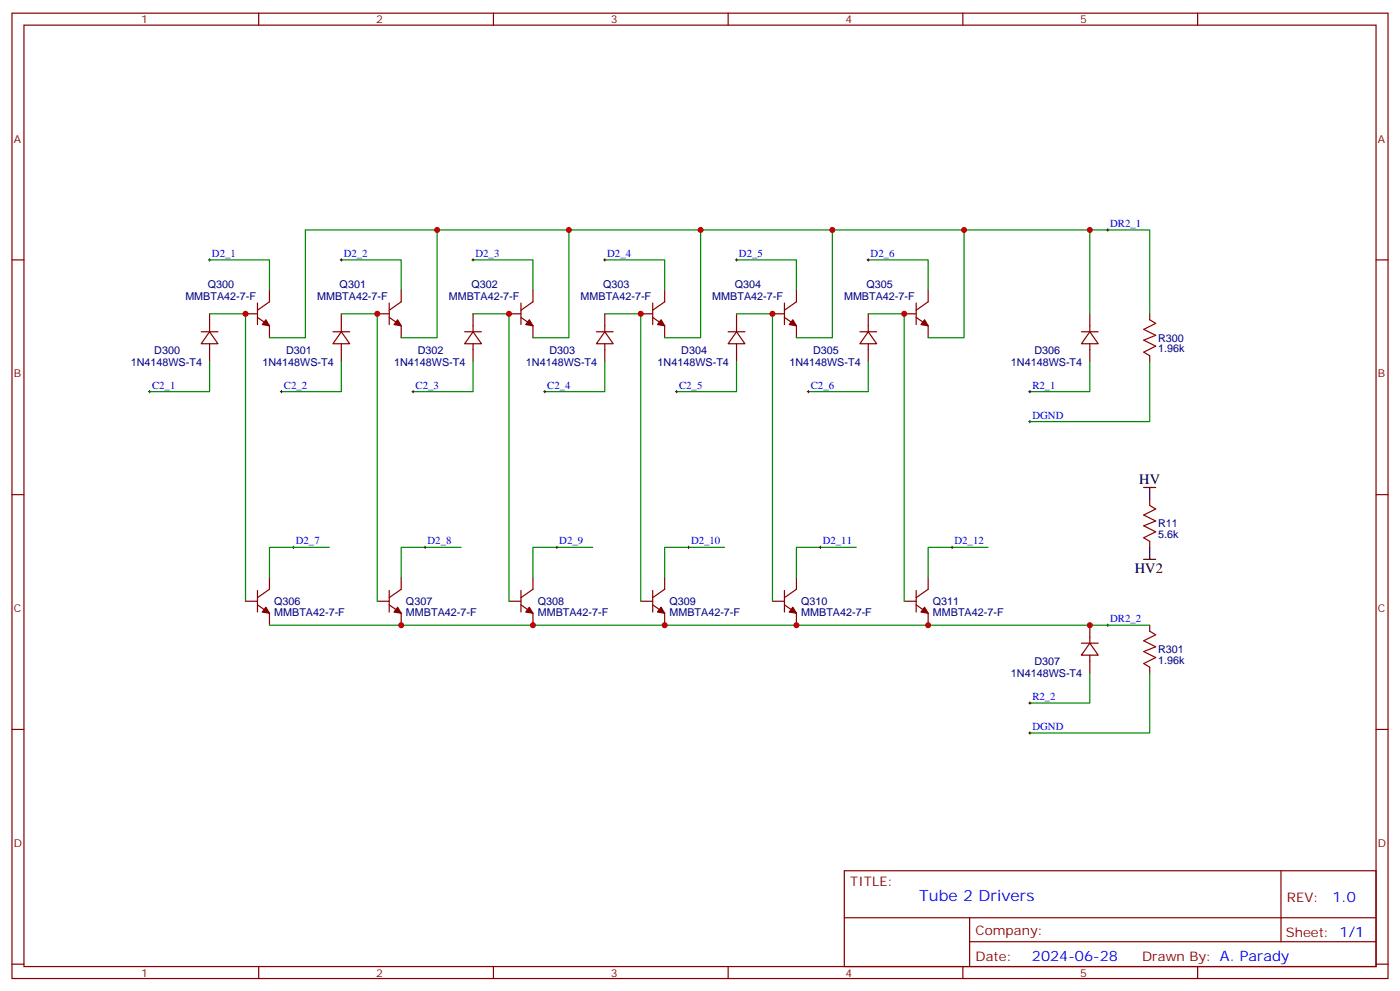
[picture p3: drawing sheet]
<svg xmlns="http://www.w3.org/2000/svg" width="412mm" height="292mm" viewBox="0 0 412 292" stroke-linecap="round" stroke-linejoin="round" font-family="sans-serif">
<g fill="none" stroke="#870000" stroke-width=".35">
<path d="M3.5 3.9h405.4v284.3h-405.4zM7.1 7.4h398.2v277.3h-398.2zM76.2 3.9v3.5M145.3 3.9v3.5M214.5 3.9v3.5M283.6 3.9v3.5M352.8 3.9v3.5M3.5 76.6h3.6M405.3 76.6h3.6M59.3 97.7h4.9M61.7 97.7l2.5 3.5h-4.9zM61.7 92.4v5.3"/>
<path d="M72.3 92.4h3.5M75.8 93.5l3.6 2.5v3.5M75.8 89.3v6.3M79.4 85.4v3.5l-3.6 2.5M98.1 97.7h4.9M100.5 97.7l2.5 3.5h-4.9zM100.5 92.4v5.3M111.1 92.4h3.6M114.7 93.5l3.5 2.5v3.5M114.7 89.3v6.3M118.2 85.4v3.5l-3.5 2.5M136.9 97.7h4.9"/>
<path d="M139.3 97.7l2.5 3.5h-4.9zM139.3 92.4v5.3M149.9 92.4h3.6M153.5 93.5l3.5 2.5v3.5M153.5 89.3v6.3M157 85.4v3.5l-3.5 2.5M175.7 97.7h4.9M178.2 97.7l2.4 3.5h-4.9zM178.2 92.4v5.3M188.7 92.4h3.6M192.3 93.5l3.5 2.5v3.5M192.3 89.3v6.3"/>
<path d="M195.8 85.4v3.5l-3.5 2.5M214.5 97.7h4.9M217 97.7l2.4 3.5h-4.9zM217 92.4v5.3M227.5 92.4h3.6M231.1 93.5l3.5 2.5v3.5M231.1 89.3v6.3M234.6 85.4v3.5l-3.5 2.5M253.3 97.7h4.9M255.8 97.7l2.4 3.5h-4.9zM255.8 92.4v5.3M266.3 92.4h3.6"/>
<path d="M269.9 93.5l3.5 2.5v3.5M269.9 89.3v6.3M273.4 85.4v3.5l-3.5 2.5M318.6 97.7h4.9M321 97.7l2.5 3.5h-4.9zM321 92.4v5.3M338.7 92.4v1.8M61.7 101.2v5.3M100.5 101.2v5.3M139.3 101.2v5.3M178.2 101.2v5.3M217 101.2v5.3"/>
<path d="M255.8 101.2v5.3M321 101.2v5.3M338.7 104.8v1.7M3.5 145.7h3.6M338.7 147.1v1.8l1.7 1-3.5 1.8 3.5 1.8-3.5 1.4 3.5 1.7-3.5 1.8 1.8 1.1v1.7M405.3 145.7h3.6M72.3 177.1h3.5M75.8 178.2l3.6 2.4v3.6M75.8 173.9v6.4M79.4 170v3.6l-3.6 2.4M111.1 177.1h3.6M114.7 178.2l3.5 2.4v3.6"/>
<path d="M114.7 173.9v6.4M118.2 170v3.6l-3.5 2.4M149.9 177.1h3.6M153.5 178.2l3.5 2.4v3.6M153.5 173.9v6.4M157 170v3.6l-3.5 2.4M188.7 177.1h3.6M192.3 178.2l3.5 2.4v3.6M192.3 173.9v6.4M195.8 170v3.6l-3.5 2.4M227.5 177.1h3.6M231.1 178.2l3.5 2.4v3.6"/>
<path d="M231.1 173.9v6.4M234.6 170v3.6l-3.5 2.4M266.3 177.1h3.6M269.9 178.2l3.5 2.4v3.6M269.9 173.9v6.4M273.4 170v3.6l-3.5 2.4M318.6 189.4h4.9M321 189.4l2.5 3.6h-4.9zM321 184.2v5.2M321 193v5.3M338.7 184.2v1.7M338.7 196.5v1.8"/>
<path d="M3.5 214.8h3.6M405.3 214.8h3.6M248.7 256.5h156.6v28.2h-156.6zM377.3 256.5v20.9M248.7 270.3h156.5M285.6 277.4h119.6M285.6 270.3v14.1M3.5 284h3.6M76.2 284.7v3.5M145.3 284.7v3.5M214.5 284.7v3.5M283.6 284.7v3.5"/>
<path d="M352.8 284.7v3.5M405.3 284h3.6"/>
</g>
<path d="M338.7 94.2l1.7 1.1-3.5 1.7 3.5 1.8-3.5 1.4 3.5 1.8-3.5 1.7 1.8 1.1M338.7 185.9l1.7 1.1-3.5 1.7 3.5 1.8-3.5 1.4 3.5 1.8-3.5 1.7 1.8 1.1" fill="none" stroke="#a10000" stroke-width=".35"/>
<g fill="none" stroke="#008700" stroke-width=".35">
<path d="M61.7 76.6h17.7v8.8M100.5 76.6h17.7v8.8M128.8 67.7v31.8h-10.6M139.3 76.6h17.7v8.8M167.6 67.7v31.8h-10.6M178.2 76.6h17.6v8.8M206.4 67.7v31.8h-10.6M217 76.6h17.6v8.8M245.2 67.7v31.8h-10.6M255.8 76.6h17.6v8.8M284 67.7h37v24.7M321 67.7h17.7v24.7"/>
<path d="M61.7 92.4h10.6v84.7M79.4 99.5h10.6v-31.8h194v31.8h-10.6M100.5 92.4h10.6v84.7M139.3 92.4h10.6v84.7M178.2 92.4h10.5v84.7M217 92.4h10.5v84.7M255.8 92.4h10.5v84.7M61.7 106.5v8.9h-17.6M100.5 106.5v8.9h-17.6M139.3 106.5v8.9h-17.6M178.2 106.5v8.9h-17.7M217 106.5v8.9h-17.7"/>
<path d="M255.8 106.5v8.9h-17.7M321 106.5v8.9h-17.6M338.7 106.5v17.7h-35.3M97 161.2h-17.6v8.8M135.8 161.2h-17.6v8.8M174.6 161.2h-17.6v8.8M213.4 161.2h-17.6v8.8M252.2 161.2h-17.6v8.8M291 161.2h-17.6v8.8M79.4 184.2h259.3M321 198.3v8.8h-17.6M338.7 198.3v17.6h-35.3"/>
</g>
<g fill="#870000" stroke="#870000" stroke-width=".35">
<path d="M78.3 178.9l1.1 1.7-2.1-.3z"/>
<path d="M117.1 178.9l1.1 1.7-2.1-.3z"/>
<path d="M155.9 178.9l1.1 1.7-2.1-.3z"/>
<path d="M194.7 178.9l1.1 1.7-2.1-.3z"/>
<path d="M233.5 178.9l1.1 1.7-2.1-.3z"/>
<path d="M272.3 178.9l1.1 1.7-2.1-.3z"/>
<path d="M272.3 94.2l1.1 1.8-2.1-.4z"/>
<path d="M233.5 94.2l1.1 1.8-2.1-.4z"/>
<path d="M194.7 94.2l1.1 1.8-2.1-.4z"/>
<path d="M155.9 94.2l1.1 1.8-2.1-.4z"/>
<path d="M117.1 94.2l1.1 1.8-2.1-.4z"/>
<path d="M78.3 94.2l1.1 1.8-2.1-.4z"/>
</g>
<g fill="none" stroke="#000" stroke-width=".29">
<path d="M61.4 76.6h.7M61.7 76.2v.7M100.2 76.6h.7M100.5 76.2v.7M139 76.6h.7M139.3 76.2v.7M177.8 76.6h.7M178.2 76.2v.7M216.6 76.6h.7M217 76.2v.7M255.4 76.6h.7M255.8 76.2v.7"/>
<path d="M326 67.7h.7M326.3 67.4v.7M43.7 115.4h.7M44.1 115v.7M82.5 115.4h.8M82.9 115v.7M121.4 115.4h.7M121.7 115v.7M160.2 115.4h.7M160.5 115v.7M199 115.4h.7M199.3 115v.7"/>
<path d="M237.8 115.4h.7M238.1 115v.7M303 115.4h.7M303.4 115v.7M303 124.2h.7M303.4 123.8v.7M86.1 161.2h.7M86.4 160.9v.7M124.9 161.2h.7M125.2 160.9v.7M163.7 161.2h.7M164 160.9v.7"/>
<path d="M202.5 161.2h.7M202.8 160.9v.7M241.3 161.2h.7M241.7 160.9v.7M280.1 161.2h.7M280.5 160.9v.7M326 184.2h.7M326.3 183.8v.7M303 207.1h.7M303 215.9h.7M303.4 206.7v.7M303.4 215.5v.8"/>
</g>
<path d="M336.9 143.6h3.5M338.7 143.6v3.5M336.9 164.7h3.5M338.7 161.2v3.5" fill="none" stroke="#000" stroke-width=".35"/>
<g fill="#c00">
<circle cx="72.3" cy="92.4" r=".88"/>
<circle cx="111.1" cy="92.4" r=".88"/>
<circle cx="149.9" cy="92.4" r=".88"/>
<circle cx="188.7" cy="92.4" r=".88"/>
<circle cx="227.5" cy="92.4" r=".88"/>
<circle cx="266.3" cy="92.4" r=".88"/>
<circle cx="118.2" cy="184.1" r=".88"/>
<circle cx="157" cy="184.1" r=".88"/>
<circle cx="195.8" cy="184.1" r=".88"/>
<circle cx="234.6" cy="184.1" r=".88"/>
<circle cx="273.4" cy="184.1" r=".88"/>
<circle cx="321" cy="184.1" r=".88"/>
<circle cx="128.8" cy="67.7" r=".88"/>
<circle cx="167.6" cy="67.7" r=".88"/>
<circle cx="206.4" cy="67.7" r=".88"/>
<circle cx="245.2" cy="67.7" r=".88"/>
<circle cx="321" cy="67.7" r=".88"/>
<circle cx="284" cy="67.7" r=".88"/>
</g>
<text font-size="4.6" fill="#00f" x="270.8" y="265.5">Tube 2 Drivers</text>
<g font-size="4.2">
<text x="335.6" y="142.5">HV</text>
<text x="334.3" y="168.7">HV2</text>
</g>
<g font-size="4.2" fill="#00f">
<text x="392.5" y="265.7">1.0</text>
<text x="304" y="283.1">2024-06-28</text>
</g>
<g font-size="3.9" fill="#800">
<text x="250.5" y="261.1">TITLE:</text>
<text x="379.1" y="265.7">REV:</text>
<text x="287.4" y="275.3">Company:</text>
<text x="378.7" y="275.9">Sheet: 1/1</text>
<text x="287.4" y="282.9">Date:</text>
<text x="336.4" y="283">Drawn By: A. Parady</text>
</g>
<g font-size="3.2" fill="#800">
<text x="41.6" y="6.9">1</text>
<text x="110.8" y="6.9">2</text>
<text x="179.9" y="6.9">3</text>
<text x="249.1" y="6.9">4</text>
<text x="318.2" y="6.9">5</text>
<text x="4.1" y="42">A</text>
<text x="405.9" y="42">A</text>
<text x="4.1" y="111.1">B</text>
<text x="405.9" y="111.1">B</text>
<text x="4.1" y="180.3">C</text>
<text x="405.9" y="180.3">C</text>
<text x="4.1" y="249.4">D</text>
<text x="405.9" y="249.4">D</text>
<text x="41.6" y="287.7">1</text>
<text x="110.8" y="287.7">2</text>
<text x="179.9" y="287.7">3</text>
<text x="249.1" y="287.7">4</text>
<text x="318.2" y="287.7">5</text>
</g>
<g font-size="3.2" fill="#00f">
<text x="327" y="66.9">DR2_1</text>
<text x="62.4" y="75.7">D2_1</text>
<text x="101.2" y="75.7">D2_2</text>
<text x="140.1" y="75.7">D2_3</text>
<text x="178.9" y="75.7">D2_4</text>
<text x="217.7" y="75.7">D2_5</text>
<text x="256.5" y="75.7">D2_6</text>
<text x="44.8" y="114.5">C2_1</text>
<text x="83.6" y="114.5">C2_2</text>
<text x="122.4" y="114.5">C2_3</text>
<text x="161.2" y="114.5">C2_4</text>
<text x="200" y="114.5">C2_5</text>
<text x="238.8" y="114.5">C2_6</text>
<text x="304.1" y="114.5">R2_1</text>
<text x="304.1" y="123.3">DGND</text>
<text x="87.1" y="160.3">D2_7</text>
<text x="125.9" y="160.3">D2_8</text>
<text x="164.7" y="160.3">D2_9</text>
<text x="203.6" y="160.3">D2_10</text>
<text x="242.4" y="160.3">D2_11</text>
<text x="281.2" y="160.3">D2_12</text>
<text x="327" y="183.3">DR2_2</text>
<text x="304.1" y="206.2">R2_2</text>
<text x="304.1" y="215">DGND</text>
</g>
<g font-size="3.2" fill="#000080">
<text x="54.6" y="88.3">MMBTA42-7-F</text>
<text x="61.2" y="84.7">Q300</text>
<text x="93.4" y="88.3">MMBTA42-7-F</text>
<text x="100" y="84.7">Q301</text>
<text x="132.2" y="88.3">MMBTA42-7-F</text>
<text x="138.9" y="84.7">Q302</text>
<text x="171" y="88.3">MMBTA42-7-F</text>
<text x="177.7" y="84.7">Q303</text>
<text x="209.8" y="88.3">MMBTA42-7-F</text>
<text x="216.5" y="84.7">Q304</text>
<text x="248.6" y="88.3">MMBTA42-7-F</text>
<text x="255.3" y="84.7">Q305</text>
<text x="341.1" y="100.6">R300</text>
<text x="38.5" y="107.7">1N4148WS-T4</text>
<text x="45.5" y="104.2">D300</text>
<text x="77.3" y="107.7">1N4148WS-T4</text>
<text x="84.3" y="104.2">D301</text>
<text x="116.1" y="107.7">1N4148WS-T4</text>
<text x="123.1" y="104.2">D302</text>
<text x="154.9" y="107.7">1N4148WS-T4</text>
<text x="161.9" y="104.2">D303</text>
<text x="193.7" y="107.7">1N4148WS-T4</text>
<text x="200.7" y="104.2">D304</text>
<text x="232.5" y="107.7">1N4148WS-T4</text>
<text x="239.5" y="104.2">D305</text>
<text x="297.8" y="107.7">1N4148WS-T4</text>
<text x="304.7" y="104.1">D306</text>
<text x="341.1" y="103.8">1.96k</text>
<text x="341.1" y="155.3">R11</text>
<text x="341.1" y="158.5">5.6k</text>
<text x="80.8" y="178.2">Q306</text>
<text x="119.6" y="178.2">Q307</text>
<text x="158.4" y="178.2">Q308</text>
<text x="197.2" y="178.2">Q309</text>
<text x="236" y="178.2">Q310</text>
<text x="274.8" y="178.2">Q311</text>
<text x="80.8" y="181.4">MMBTA42-7-F</text>
<text x="119.6" y="181.4">MMBTA42-7-F</text>
<text x="158.4" y="181.4">MMBTA42-7-F</text>
<text x="197.2" y="181.4">MMBTA42-7-F</text>
<text x="236" y="181.4">MMBTA42-7-F</text>
<text x="274.8" y="181.4">MMBTA42-7-F</text>
<text x="304.7" y="195.9">D307</text>
<text x="341.1" y="195.5">1.96k</text>
<text x="341.1" y="192.4">R301</text>
<text x="297.8" y="199.4">1N4148WS-T4</text>
</g>
</svg>
